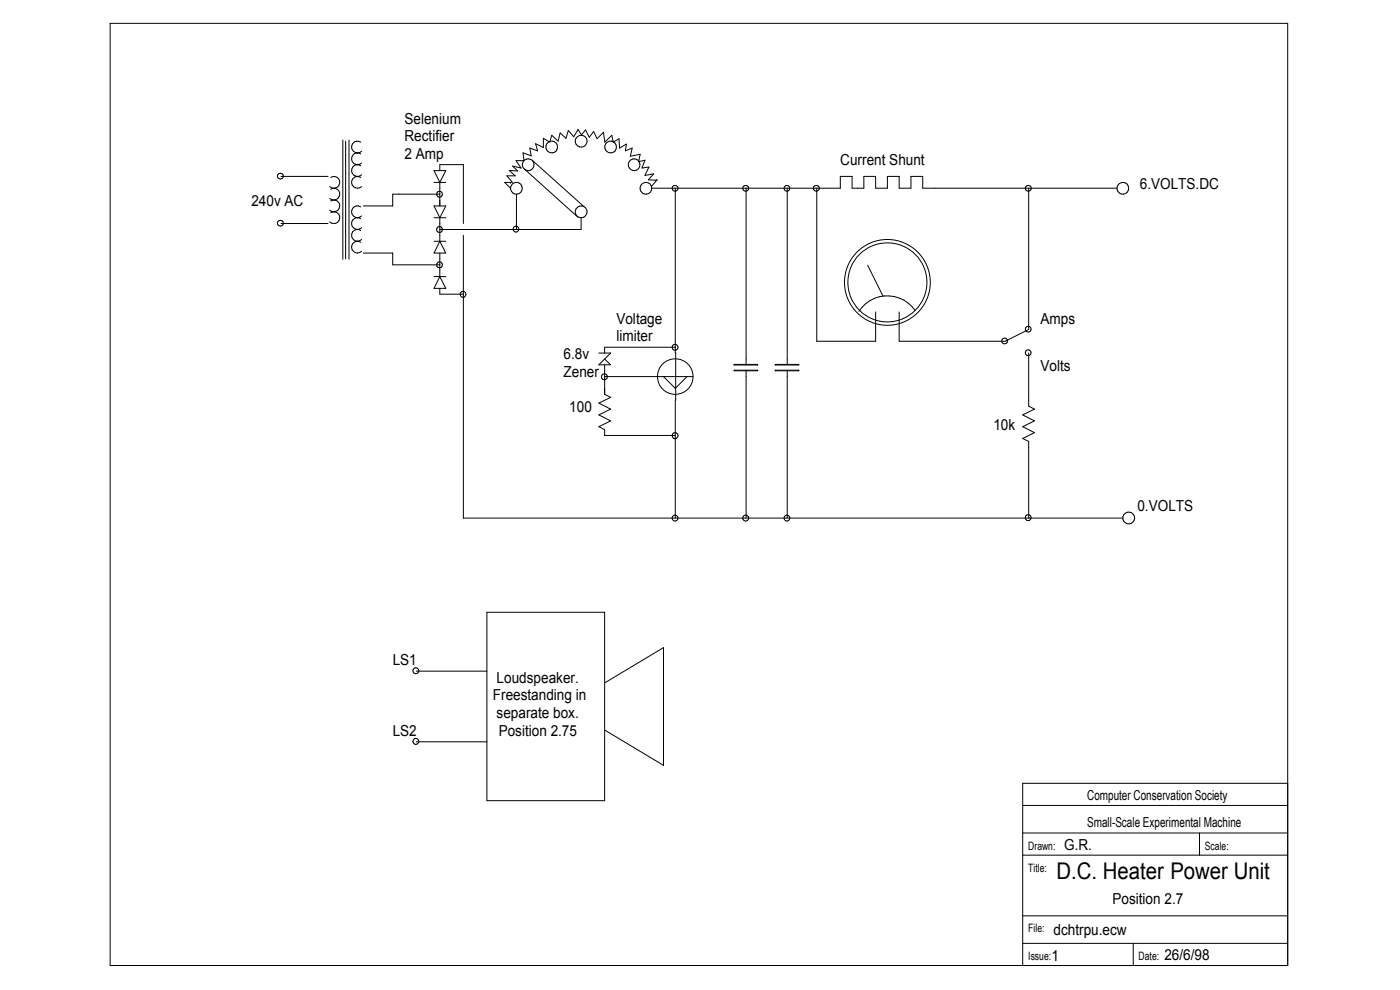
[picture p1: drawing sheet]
<svg xmlns="http://www.w3.org/2000/svg" width="297mm" height="210mm" viewBox="0 0 297 210" stroke-linecap="round" stroke-linejoin="round" font-family="sans-serif">
<g fill="none" stroke="#000" stroke-width=".21">
<path d="M23.4 5h249.8v199.8h-249.8zM59.6 37.4h10M70.1 37.6a1.25 1.25 0 0 1 1.7 .3 1.25 1.25 0 0 1-.2 1.7 1.25 1.25 0 0 1-1.7 0M72.7 29.7v25.3M73.3 29.9v25M74 29.7v25.3M76.5 30.1a1.26 1.26 0 0 0-1.7 .3 1.26 1.26 0 0 0 .2 1.7 1.26 1.26 0 0 0 1.7 0M76.5 32.6a1.26 1.26 0 0 0-1.7 .3 1.26 1.26 0 0 0 .2 1.7 1.26 1.26 0 0 0 1.7 0M76.5 35.1a1.26 1.26 0 0 0-1.7 .3 1.26 1.26 0 0 0 .2 1.7 1.26 1.26 0 0 0 1.7 0M76.5 37.6a1.26 1.26 0 0 0-1.7 .3 1.26 1.26 0 0 0 .2 1.7 1.26 1.26 0 0 0 1.7 0M92.1 36.2h2.5l-1.3 2.5zM92.1 38.7h2.5"/>
<path d="M93.3 36.2v-1.3h5v12.5M93.3 38.7v5M108.3 38.7h.1M108.3 38.7h-1.2l1.2 1.2M108.3 38.7h.4l-1.2-1.4h1.8l-1.3-1.1 1.8 .1-1-1.1 1.7 .4-1-1.5h1.7l-.2-1.7 1.7 .7-.3-1.7 1.6 .6-.4-1.5 1.7 .8v-2l1.3 .8 .5-1.4 1.3 1.2 .4-1.7 1.3 1.1 .5-1.6 1.1 1.3 .9-1.5 .8 1.1 .8-1 .8 1.5 .9-1.2 .8 1.5 1.3-1.3 .3 2 1.5-1.4 .3 1.4 1.2-.7 .1 2 1.5-.8-.2 1.4 1.4-.6-.4 1.7 2.1-.4-.3 1.6 1.3-.3-.6 1.6 1.5-.2-.9 1.8 1.9-.3-1.2 1.2h1.9l-1.2 1.5M111.3 35.9l11.3 10.2M112.9 34l11 9.8M138.3 39.9h40v-2.5h2.5v2.5h2.5v-2.5h2.5v2.5h2.5v-2.5h2.5v2.5h2.5v-2.5h2.4v2.5h41.2M143.3 39.9v35M158.3 39.9v37.5M167 39.9v37.5M173.3 39.9v32.5h12.5v-6.2"/>
<path d="M218.2 39.9v30l-5 2.5h-22.4v-6.2M59.6 47.4h10M70.1 40.1a1.25 1.25 0 0 1 1.7 .3 1.25 1.25 0 0 1-.2 1.7 1.25 1.25 0 0 1-1.7 0M70.1 42.6a1.25 1.25 0 0 1 1.7 .3 1.25 1.25 0 0 1-.2 1.7 1.25 1.25 0 0 1-1.7 0M70.1 45.1a1.25 1.25 0 0 1 1.7 .3 1.25 1.25 0 0 1-.2 1.7 1.25 1.25 0 0 1-1.7 0M76.5 43.9a1.24 1.24 0 0 0-1.6 .3 1.24 1.24 0 0 0 .1 1.7 1.24 1.24 0 0 0 1.7-.1M76.5 46.4a1.24 1.24 0 0 0-1.6 .3 1.24 1.24 0 0 0 .1 1.7 1.24 1.24 0 0 0 1.7-.1M76.5 48.9a1.24 1.24 0 0 0-1.6 .2 1.24 1.24 0 0 0 .1 1.7 1.24 1.24 0 0 0 1.7 0M76.5 51.4a1.24 1.24 0 0 0-1.6 .2 1.24 1.24 0 0 0 .1 1.7 1.24 1.24 0 0 0 1.7 0M77.1 53.7h6.2v2.5h10M92.1 43.7h2.5l-1.3 2.5zM92.1 46.2h2.5"/>
<path d="M92.1 51.2h2.5M92.1 58.7h2.5M93.3 41.2h-10v2.5h-6.2M93.3 46.2v5M93.3 53.7v5M93.3 51.2l1.3 2.5h-2.5zM93.3 58.7l1.3 2.5h-2.5zM98.3 49.9v60h139.9M109.6 41.2v7.5M123.3 46.2v2.5h-30M184.1 56.3l3.2 6.5M93.3 61.2v1.2h5"/>
<path d="M127 74.9h2.5l-2.5 2.5h2.5l-1.2-1.2M128.3 77.4v6.3l1.2 .6-2.5 1.2 2.5 1.3-2.5 1.2 2.5 1.3-2.5 1.2 1.3 .6v1.3h15M128.3 79.9h18.7M140.8 79.9l2.5 2.5 2.5-2.5M143.3 73.7h-15v1.2M143.3 74.8v10.1M155.7 78.5h5v.2h-5zM155.7 77.3h5v.1h-5zM158.3 78.7v31.2M164.5 78.5h5v.2h-5zM164.5 77.3h5v.1h-5zM167 78.7v31.2"/>
<path d="M194.1 65.9a7.2 7.2 0 0 0-11.9 .1M218.2 74.9v11.2l1.3 .7-2.5 1.2 2.5 1.3-2.5 1.2 2.5 1.3-2.5 1.2 1.2 .6v16.3M143.3 84.9v25M103.3 129.9h25v39.9h-25zM88.3 142.4h15M88.3 157.4h15M128.3 144.9l12.5-7.5v24.9l-12.5-7.4M217 176.7h56.2M217 170.9h56.2M254.5 176.7v4.7M273.2 166.2h-56.2v38.6M217 194.3h56.2"/>
<path d="M217 181.4h56.2M217 200.1h56.2M240.4 200.1v4.7"/>
<circle cx="59.5" cy="37.3" r=".63"/>
<circle cx="109.5" cy="40" r="1.24"/>
<circle cx="112" cy="35" r="1.24"/>
<circle cx="117" cy="31.2" r="1.24"/>
<circle cx="123.3" cy="29.9" r="1.26"/>
<circle cx="129.5" cy="31.2" r="1.24"/>
<circle cx="134.5" cy="35" r="1.24"/>
<circle cx="137" cy="39.9" r="1.25"/>
<circle cx="143.2" cy="39.9" r=".63"/>
<circle cx="158.2" cy="39.9" r=".63"/>
<circle cx="166.9" cy="39.9" r=".62"/>
<circle cx="173.2" cy="39.9" r=".63"/>
<circle cx="218.1" cy="39.9" r=".63"/>
<circle cx="238.2" cy="40" r="1.24"/>
<circle cx="59.5" cy="47.3" r=".63"/>
<circle cx="93.2" cy="48.7" r=".62"/>
<circle cx="93.2" cy="41.2" r=".62"/>
<circle cx="93.2" cy="56.2" r=".62"/>
<circle cx="109.5" cy="48.6" r=".62"/>
<circle cx="123.3" cy="44.9" r="1.26"/>
<circle cx="188.3" cy="59.9" r="8.4"/>
<circle cx="188.3" cy="59.9" r="9.1"/>
<circle cx="98.2" cy="62.4" r=".63"/>
<circle cx="128.2" cy="79.9" r=".64"/>
<circle cx="143.2" cy="73.7" r=".63"/>
<circle cx="143.2" cy="79.9" r="3.8"/>
<circle cx="213.1" cy="72.3" r=".62"/>
<circle cx="218.1" cy="69.8" r=".62"/>
<circle cx="218.1" cy="74.8" r=".62"/>
<circle cx="143.2" cy="92.4" r=".64"/>
<circle cx="143.2" cy="109.9" r=".63"/>
<circle cx="158.2" cy="109.9" r=".63"/>
<circle cx="166.9" cy="109.9" r=".62"/>
<circle cx="218.1" cy="109.8" r=".63"/>
<circle cx="239.4" cy="109.9" r="1.25"/>
<circle cx="88.2" cy="142.3" r=".63"/>
<circle cx="88.2" cy="157.3" r=".63"/>
</g>
<text font-size="4.9" x="224.1" y="186.5">D.C. Heater Power Unit</text>
<g font-size="3.2">
<text x="85.8" y="26.2">Selenium</text>
<text x="85.8" y="29.9">Rectifier</text>
<text x="85.8" y="33.7">2 Amp</text>
<text x="178.3" y="34.9">Current Shunt</text>
<text x="241.8" y="40">6.VOLTS.DC</text>
<text x="53.3" y="43.7">240v AC</text>
<text x="130.8" y="68.7">Voltage</text>
<text x="220.7" y="68.7">Amps</text>
<text x="119.5" y="76.2">6.8v</text>
<text x="130.8" y="72.4">limiter</text>
<text x="119.5" y="79.9">Zener</text>
<text x="220.7" y="78.7">Volts</text>
<text x="120.8" y="87.4">100</text>
<text x="210.7" y="91.1">10k</text>
<text x="241.3" y="108.4">0.VOLTS</text>
<text x="83.3" y="141.1">LS1</text>
<text x="104.6" y="148.6">Freestanding in</text>
<text x="105.4" y="144.9">Loudspeaker.</text>
<text x="105.4" y="152.4">separate box.</text>
<text x="83.3" y="156.1">LS2</text>
<text x="105.8" y="156.1">Position 2.75</text>
<text x="225.8" y="180.4">G.R.</text>
<text x="236" y="191.8">Position 2.7</text>
<text x="223.1" y="203.9">1</text>
<text x="223.5" y="198.3">dchtrpu.ecw</text>
<text x="247" y="203.7">26/6/98</text>
</g>
<g font-size="2.9">
<text x="230.6" y="169.7">Computer Conservation Society</text>
<text x="230.6" y="175.5">Small-Scale Experimental Machine</text>
</g>
<g font-size="2.5">
<text x="218.1" y="180.2">Drawn:</text>
<text x="218.1" y="184.9">Title:</text>
<text x="255.6" y="180.2">Scale:</text>
<text x="218.1" y="197.8">File:</text>
<text x="218.1" y="203.6">Issue:</text>
<text x="241.6" y="203.6">Date:</text>
</g>
</svg>
